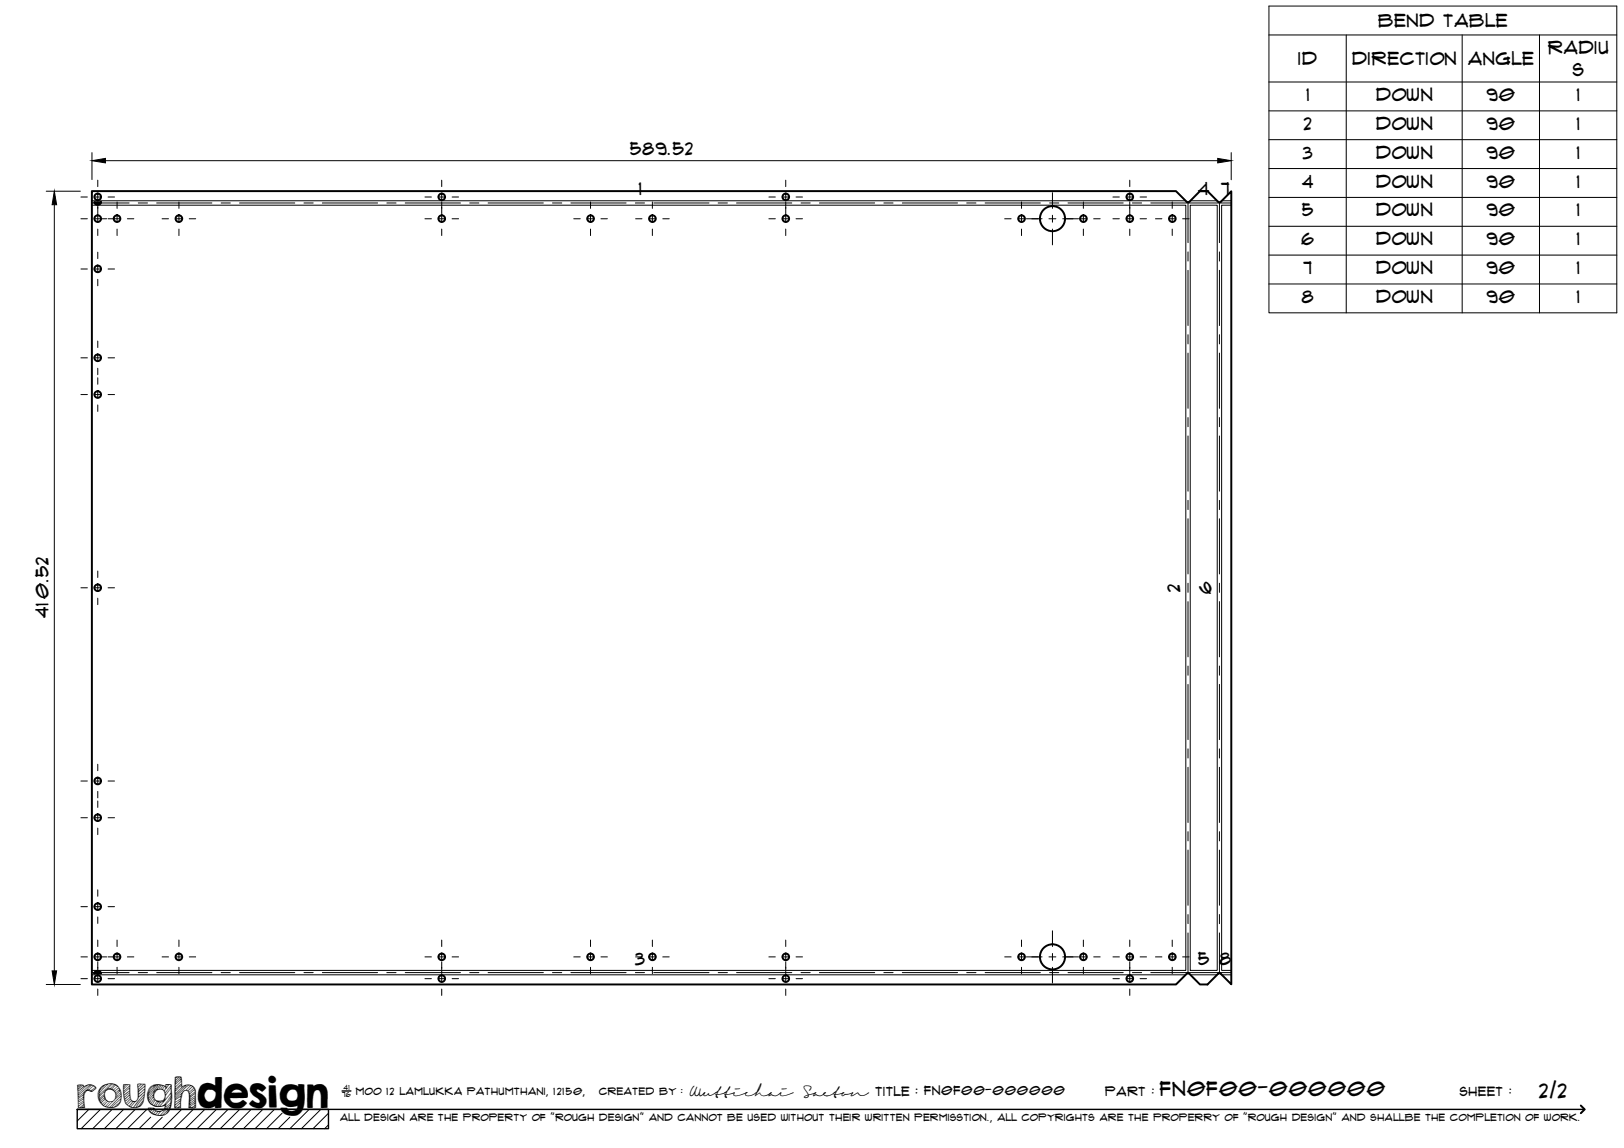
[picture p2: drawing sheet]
<svg xmlns="http://www.w3.org/2000/svg" width="420mm" height="297mm" viewBox="0 0 420 297" stroke-linecap="round" stroke-linejoin="round" font-family="sans-serif">
<!-- layer: Visible -->
<g fill="none" stroke="#000" stroke-width=".51">
<path d="M24.4 52.3h1.7l-.2 .5-.4 .2-.7-.1zM24.4 52.3l.8 .6 .9-.6M307 52.2l-2.8-2.7h-280.4v205.2h280.4l2.8-2.7M307 52.2h.7l2.8-2.7h1.9l2.7 2.7 .5 .1 3-2.8v205.2l-3-2.9-.5 .2-2.7 2.7h-1.9l-2.8-2.7-.2-.2-.5 .2M24.4 251.8l.8-.5 .9 .5M24.6 251.5l.3-.2 .6-.1 .4 .2 .2 .4h-1.7z"/>
<circle cx="25.3" cy="56.6" r=".86"/>
<circle cx="25.3" cy="50.9" r=".86"/>
<circle cx="30.3" cy="56.6" r=".86"/>
<circle cx="46.3" cy="56.6" r=".86"/>
<circle cx="114.3" cy="56.6" r=".86"/>
<circle cx="114.3" cy="50.9" r=".86"/>
<circle cx="152.8" cy="56.6" r=".86"/>
<circle cx="168.8" cy="56.6" r=".86"/>
<circle cx="203.3" cy="56.6" r=".86"/>
<circle cx="203.3" cy="50.9" r=".86"/>
<circle cx="264.3" cy="56.6" r=".86"/>
<circle cx="272.3" cy="56.6" r="3.2"/>
<circle cx="280.3" cy="56.6" r=".86"/>
<circle cx="292.3" cy="50.9" r=".86"/>
<circle cx="292.3" cy="56.6" r=".86"/>
<circle cx="303.3" cy="56.6" r=".86"/>
<circle cx="25.3" cy="69.6" r=".86"/>
<circle cx="25.3" cy="92.6" r=".86"/>
<circle cx="25.3" cy="102.1" r=".86"/>
<circle cx="25.3" cy="152.1" r=".86"/>
<circle cx="25.3" cy="211.6" r=".86"/>
<circle cx="25.3" cy="202.1" r=".86"/>
<circle cx="25.3" cy="234.6" r=".86"/>
<circle cx="25.3" cy="253.2" r=".86"/>
<circle cx="25.3" cy="247.6" r=".86"/>
<circle cx="30.3" cy="247.6" r=".86"/>
<circle cx="46.3" cy="247.6" r=".86"/>
<circle cx="114.3" cy="247.6" r=".86"/>
<circle cx="114.3" cy="253.2" r=".86"/>
<circle cx="152.8" cy="247.6" r=".86"/>
<circle cx="168.8" cy="247.6" r=".86"/>
<circle cx="203.3" cy="253.2" r=".86"/>
<circle cx="203.3" cy="247.6" r=".86"/>
<circle cx="264.3" cy="247.6" r=".86"/>
<circle cx="272.3" cy="247.6" r="3.2"/>
<circle cx="280.3" cy="247.6" r=".86"/>
<circle cx="292.3" cy="253.2" r=".86"/>
<circle cx="292.3" cy="247.6" r=".86"/>
<circle cx="303.3" cy="247.6" r=".86"/>
</g>
<!-- layer: Bend Center -->
<g fill="none" stroke="#000" stroke-width=".26">
<path d="M23.8 52.5h9.6M35.8 52.5h2.4M40.5 52.5h14.3M57.2 52.5h2.4M62 52.5h14.3M78.6 52.5h2.4M83.4 52.5h14.3M100.1 52.5h2.4M104.8 52.5h14.3M121.5 52.5h2.4M126.3 52.5h14.3M142.9 52.5h2.4"/>
<path d="M147.7 52.5h14.3M164.4 52.5h2.4M169.1 52.5h14.3M185.8 52.5h2.4M190.6 52.5h14.3M207.2 52.5h2.4M212 52.5h14.3M228.7 52.5h2.4M233.4 52.5h14.3M250.1 52.5h2.4M254.9 52.5h14.3M271.5 52.5h2.4"/>
<path d="M276.3 52.5h14.3M293 52.5h2.4M297.7 52.5h20.9M307.4 52.4v10.4M315.5 52.4v10.4M307.4 65.2v2.3M307.4 69.9v14.3M315.5 65.2v2.3M315.5 69.9v14.3M307.4 86.6v2.4M307.4 91.4v14.2M315.5 86.6v2.4"/>
<path d="M315.5 91.4v14.2M307.4 108v2.4M307.4 112.8v14.3M315.5 108v2.4M315.5 112.8v14.3M307.4 129.5v2.4M307.4 134.2v14.3M315.5 129.5v2.4M315.5 134.2v14.3M307.4 150.9v2.4M307.4 155.7v14.3M315.5 150.9v2.4"/>
<path d="M315.5 155.7v14.3M307.4 172.3v2.4M307.4 177.1v14.3M315.5 172.3v2.4M315.5 177.1v14.3M307.4 193.8v2.3M307.4 198.5v14.3M315.5 193.8v2.3M315.5 198.5v14.3M307.4 215.2v2.4M307.4 219.9v14.3M315.5 215.2v2.4"/>
<path d="M315.5 219.9v14.3M307.4 236.6v2.4M315.5 236.6v2.4M23.8 251.7h9.6M35.8 251.7h2.4M40.5 251.7h14.3M57.2 251.7h2.4M62 251.7h14.3M78.6 251.7h2.4M83.4 251.7h14.3M100.1 251.7h2.4M104.8 251.7h14.3"/>
<path d="M121.5 251.7h2.4M126.3 251.7h14.3M142.9 251.7h2.4M147.7 251.7h14.3M164.4 251.7h2.4M169.1 251.7h14.3M185.8 251.7h2.4M190.6 251.7h14.3M207.2 251.7h2.4M212 251.7h14.3M228.7 251.7h2.4M233.4 251.7h14.3"/>
<path d="M250.1 251.7h2.4M254.9 251.7h14.3M271.5 251.7h2.4M276.3 251.7h14.3M293 251.7h2.4M297.7 251.7h20.9M307.4 241.4v10.4M315.5 241.4v10.4"/>
</g>
<!-- layer: Visible Narrow -->
<path d="M23.8 53.1h283v198h-283M23.8 52h283M307.9 53.1h7v198h-7zM308 52h6.9M316.1 52h2.5M318.6 53.1h-2.5v198h2.5M23.8 252.2h283M308 252.2h6.9M316.1 252.2h2.5" fill="none" stroke="#000" stroke-width=".26"/>
<!-- layer: TitleBlock -->
<path d="M20 287h65v5h-65zM20 287h390M88.5 282.3h2.3" fill="none" stroke="#000" stroke-width=".36"/>
<path d="M409 286.1l1 .9-1 1" fill="none" stroke="#000" stroke-width=".51"/>
<g fill="none" stroke="#000" stroke-width=".26">
<path d="M23 287l-3 3.1M26 287l-5 5M29 287l-5 5M32 287l-5 5M35 287l-5 5M38 287l-5 5M39 289.1l-3 2.9M42 289.1l-3 2.9M47 287l-5 5M50 287l-5 5M53 287l-5 5M56 287l-5 5"/>
<path d="M59 287l-5 5M62 287l-5 5M65 287l-5 5M68 287l-5 5M71 287l-5 5M73 288l-4 4M75 289.1l-3 2.9M80 287l-5 5M83 287l-5 5M85 288l-4 4M85 291l-1 1"/>
</g>
<!-- layer: Smart Centers -->
<g fill="none" stroke="#000" stroke-width=".26">
<path d="M20.9 56.6h1.7M20.9 51h1.7M24.4 56.6h3.2M24.4 51h1.8M25.3 46.6v1.7M25.3 50.1v1.8M25.3 52.2v3.1M25.3 55.7v1.8M25.3 59.3v1.6M28 56.6h3.2M28 51h1.6M30.3 52.2v1.7"/>
<path d="M30.3 55.7v1.8M30.3 59.3v1.6M33 56.6h1.6M41.9 56.6h1.7M45.4 56.6h1.8M46.3 52.2v1.7M46.3 55.7v1.8M46.3 59.3v1.6M49 56.6h1.6M109.9 56.6h1.7M109.9 51h1.7M113.4 56.6h1.8"/>
<path d="M113.4 51h1.8M114.3 46.6v1.7M114.3 50.1v1.8M114.3 52.2v3.1M114.3 55.7v1.8M114.3 59.3v1.6M117 56.6h1.6M117 51h1.6M148.4 56.6h1.7M151.9 56.6h1.8M152.8 52.2v1.7M152.8 55.7v1.8"/>
<path d="M152.8 59.3v1.6M155.5 56.6h1.6M164.4 56.6h1.7M167.9 56.6h1.8M168.8 52.2v1.7M168.8 55.7v1.8M168.8 59.3v1.6M171.5 56.6h1.6M198.9 56.6h1.7M198.9 51h1.7M202.4 56.6h1.8M202.4 51h1.8"/>
<path d="M203.3 46.6v1.7M203.3 50.1v1.8M203.3 52.2v3.1M203.3 55.7v1.8M203.3 59.3v1.6M206 56.6h1.6M206 51h1.6M259.9 56.6h1.7M263.4 56.6h1.8M264.3 52.2v1.7M264.3 55.7v1.8M264.3 59.3v1.6"/>
<path d="M265.5 56.6h4.1M271.4 56.6h1.8M272.3 49.9v4M272.3 55.7v1.8M272.3 59.3v4.1M275 56.6h4M279.4 56.6h1.8M280.3 52.2v1.7M280.3 55.7v1.8M280.3 59.3v1.6M283 56.6h1.6M287.9 56.6h1.7"/>
<path d="M287.9 51h1.7M291.4 56.6h1.8M291.4 51h1.8M292.3 46.6v1.7M292.3 50.1v1.8M292.3 52.2v3.1M292.3 55.7v1.8M292.3 59.3v1.6M295 56.6h1.6M295 51h1.6M298.9 56.6h1.7M302.4 56.6h1.8"/>
<path d="M303.3 52.2v1.7M303.3 55.7v1.8M303.3 59.3v1.6M306 56.6h1.6M20.9 69.6h1.7M24.4 69.6h1.8M25.3 65.2v1.7M25.3 68.7v1.8M25.3 72.3v1.6M28 69.6h1.6M20.9 92.6h1.7M24.4 92.6h1.8"/>
<path d="M25.3 88.3v1.6M25.3 91.7v1.8M25.3 95.3v1.7M25.3 97.8v1.6M28 92.6h1.6M20.9 102.1h1.7M24.4 102.1h1.8M25.3 101.2v1.8M25.3 104.8v1.7M28 102.1h1.6M20.9 152.1h1.7M24.4 152.1h1.8"/>
<path d="M25.3 147.8v1.6M25.3 151.2v1.8M25.3 154.8v1.6M28 152.1h1.6M25.3 197.7v1.7M20.9 202.1h1.7M20.9 211.6h1.7M24.4 202.1h1.8M24.4 211.6h1.8M25.3 201.2v1.8M25.3 204.8v1.6M25.3 207.2v1.7"/>
<path d="M25.3 210.7v1.8M25.3 214.3v1.6M28 202.1h1.6M28 211.6h1.6M20.9 234.6h1.7M24.4 234.6h1.8M25.3 230.2v1.7M25.3 233.7v1.8M25.3 237.3v1.6M28 234.6h1.6M20.9 247.6h1.7M20.9 253.2h1.7"/>
<path d="M24.4 247.6h3.2M24.4 253.2h1.8M25.3 243.2v1.7M25.3 246.7v1.8M25.3 248.9v3M25.3 252.3v1.8M25.3 255.9v1.7M28 247.6h3.2M28 253.2h1.6M30.3 243.2v1.7M30.3 246.7v1.8M30.3 250.3v1.6"/>
<path d="M33 247.6h1.6M41.9 247.6h1.7M45.4 247.6h1.8M46.3 243.2v1.7M46.3 246.7v1.8M46.3 250.3v1.6M49 247.6h1.6M109.9 247.6h1.7M109.9 253.2h1.7M113.4 247.6h1.8M113.4 253.2h1.8M114.3 243.2v1.7"/>
<path d="M114.3 246.7v1.8M114.3 248.9v3M114.3 252.3v1.8M114.3 255.9v1.7M117 247.6h1.6M117 253.2h1.6M148.4 247.6h1.7M151.9 247.6h1.8M152.8 243.2v1.7M152.8 246.7v1.8M152.8 250.3v1.6M155.5 247.6h1.6"/>
<path d="M164.4 247.6h1.7M167.9 247.6h1.8M168.8 243.2v1.7M168.8 246.7v1.8M168.8 250.3v1.6M171.5 247.6h1.6M198.9 247.6h1.7M198.9 253.2h1.7M202.4 247.6h1.8M202.4 253.2h1.8M203.3 243.2v1.7M203.3 246.7v1.8"/>
<path d="M203.3 248.9v3M203.3 252.3v1.8M203.3 255.9v1.7M206 247.6h1.6M206 253.2h1.6M259.9 247.6h1.7M263.4 247.6h1.8M264.3 243.2v1.7M264.3 246.7v1.8M264.3 250.3v1.6M265.5 247.6h4.1M271.4 247.6h1.8"/>
<path d="M272.3 240.8v4.1M272.3 246.7v1.8M272.3 250.3v4M275 247.6h4M279.4 247.6h1.8M280.3 243.2v1.7M280.3 246.7v1.8M280.3 250.3v1.6M283 247.6h1.6M287.9 247.6h1.7M287.9 253.2h1.7M291.4 247.6h1.8"/>
<path d="M291.4 253.2h1.8M292.3 243.2v1.7M292.3 246.7v1.8M292.3 248.9v3M292.3 252.3v1.8M292.3 255.9v1.7M295 247.6h1.6M295 253.2h1.6M298.9 247.6h1.7M302.4 247.6h1.8M303.3 243.2v1.7M303.3 246.7v1.8"/>
<path d="M303.3 250.3v1.6M306 247.6h1.6"/>
</g>
<!-- layer: Bend Tables -->
<g fill="none" stroke="#000" stroke-width=".26">
<path d="M328.3 1.6h90v79.3h-90zM328.3 9h90M348.3 9v71.9M378.3 9v71.9M398.3 9v71.9M328.3 21.2h90M328.3 28.7h90M328.3 36.1h90M328.3 43.6h90M328.3 51.1h90M328.3 58.6h90M328.3 66h90"/>
<path d="M328.3 73.5h90"/>
</g>
<!-- layer: FD_Dimensions -->
<path d="M23.8 39.5v7M318.5 39.5v7M12 49.5h8.8M14.1 53v198.2M27.3 41.6h287.7M12 254.7h8.8" fill="none" stroke="#000" stroke-width=".26"/>
<path d="M14.1 49.5l.5 3.5h-1.1zM23.8 41.6l3.5-.6v1.1zM315 41l3.5 .6-3.5 .5zM13.5 251.2h1.1l-.5 3.5z" fill="#000" stroke="#000" stroke-width=".26"/>
<text font-size="9.7" x="19.9" y="286.8">roughdesign</text>
<g font-size="5.3">
<text x="300.1" y="283.6">FN0F00-000000</text>
<text x="398.2" y="284">2/2</text>
</g>
<g font-size="4.6">
<text x="356.6" y="7">Bend Table</text>
<text x="335.9" y="16.9">ID</text>
<text x="349.8" y="16.8">Direction</text>
<text x="379.8" y="16.9">Angle</text>
<text x="400.5" y="13.9">Radiu</text>
<text x="406.9" y="19.8">s</text>
<text x="338" y="26.1">1</text>
<text x="356" y="26.1">Down</text>
<text x="384.6" y="26.1">90</text>
<text x="408" y="26.1">1</text>
<text x="337.3" y="33.6">2</text>
<text x="356" y="33.6">Down</text>
<text x="384.6" y="33.6">90</text>
<text x="408" y="33.6">1</text>
<text x="163.1" y="40.1">589.52</text>
<text x="337.1" y="41">3</text>
<text x="356" y="41.1">Down</text>
<text x="384.6" y="41">90</text>
<text x="408" y="41">1</text>
<text x="165.2" y="50.6">1</text>
<text x="310" y="50.6">4</text>
<text x="316" y="50.5">7</text>
<text x="336.9" y="48.5">4</text>
<text x="356" y="48.5">Down</text>
<text x="384.6" y="48.5">90</text>
<text x="408" y="48.5">1</text>
<text x="336.9" y="56">5</text>
<text x="356" y="56">Down</text>
<text x="384.6" y="56">90</text>
<text x="408" y="56">1</text>
<text x="336.7" y="63.4">6</text>
<text x="356" y="63.5">Down</text>
<text x="384.6" y="63.4">90</text>
<text x="408" y="63.4">1</text>
<text x="337.2" y="70.9">7</text>
<text x="356" y="70.9">Down</text>
<text x="384.6" y="70.9">90</text>
<text x="408" y="70.9">1</text>
<text x="336.8" y="78.4">8</text>
<text x="356" y="78.4">Down</text>
<text x="384.6" y="78.4">90</text>
<text x="408" y="78.4">1</text>
<text x="305.3" y="153.1" transform="rotate(-90 305.3 153.1)">2</text>
<text x="313.5" y="153.7" transform="rotate(-90 313.5 153.7)">6</text>
<text x="12.6" y="159.9" transform="rotate(-90 12.6 159.9)">410.52</text>
<text x="164.3" y="249.6">3</text>
<text x="310" y="249.6">5</text>
<text x="315.5" y="249.6">8</text>
</g>
<g font-size="3.4">
<text x="178.3" y="283.5">Wuttichai</text>
<text x="208.1" y="283.5">Saeton title : FN0F00-000000</text>
</g>
<g font-size="3.3">
<text x="286" y="283.5">Part :</text>
<text x="377.7" y="283.5">sheet :</text>
</g>
<g font-size="2.7">
<text x="92.1" y="283.3">moo 12 Lamlukka pathumthani, 12150,</text>
<text x="155" y="283.3">created by :</text>
</g>
<text font-size="2.6" x="88" y="290.1">all design are the property of &quot;rough design&quot; and cannot be used without their written permisstion., all copyrights are the properry of &quot;rough design&quot; and shallbe the completion of work.</text>
<g font-size="1.9">
<text x="88.5" y="283.9">76</text>
<text x="88.9" y="282.1">41</text>
</g>
</svg>
